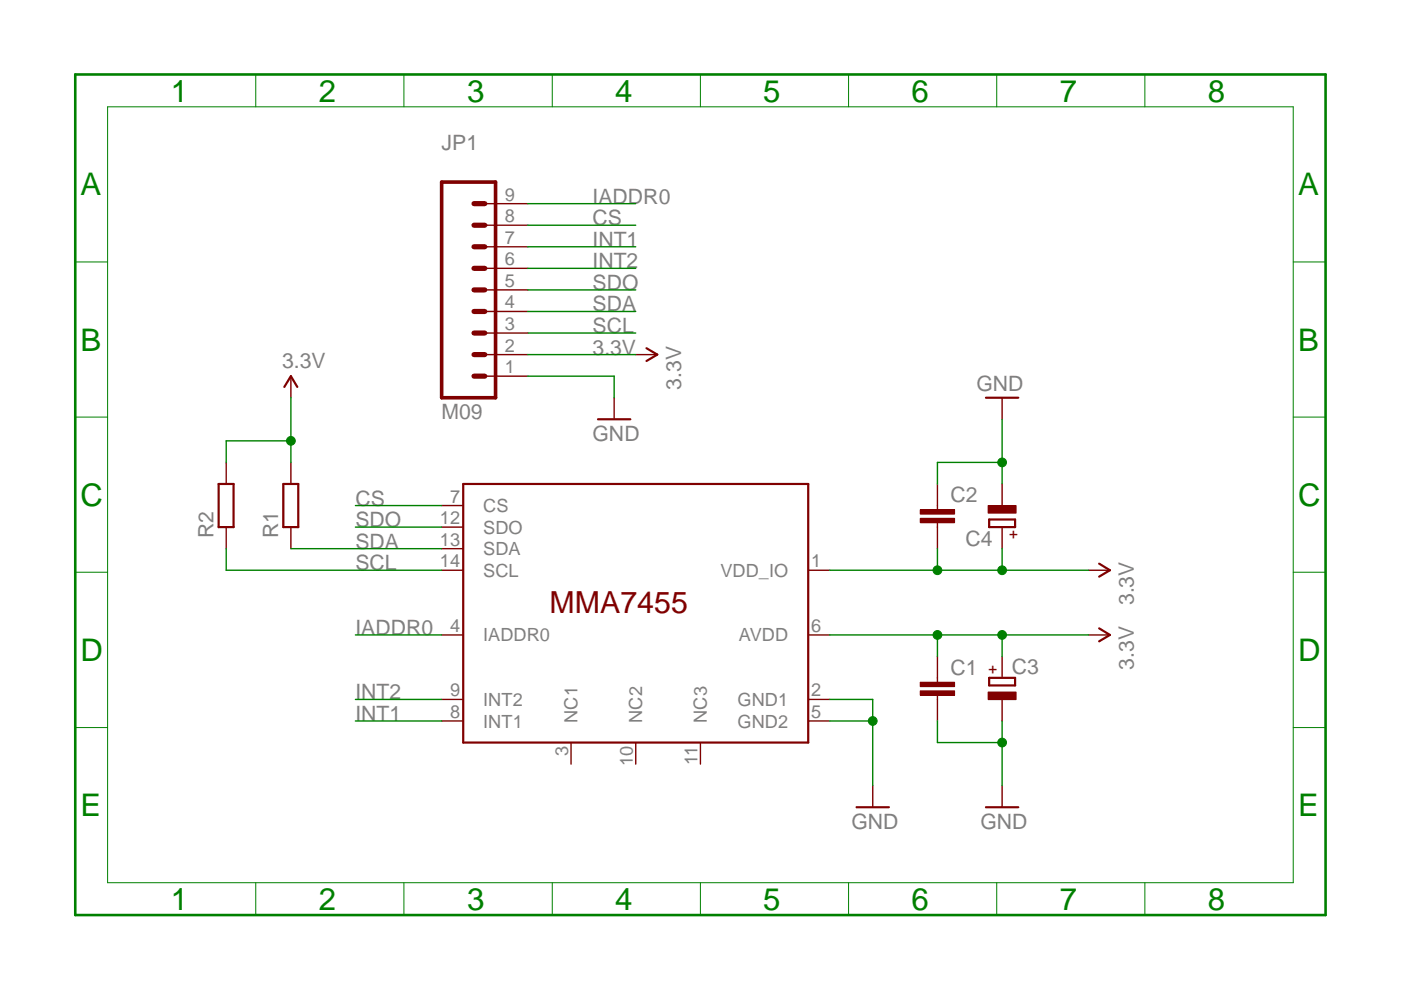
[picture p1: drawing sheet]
<svg xmlns="http://www.w3.org/2000/svg" width="297mm" height="210mm" viewBox="0 0 297 210" stroke-linecap="round" stroke-linejoin="round" font-family="sans-serif">
<path d="M126.8 88.9h6.8M98.2 102.6h73.2v54.8h-73.2zM233 119.5l2.3 1.4-2.3 1.4M181.6 171.2h6.9" fill="none" stroke="#800000" stroke-width=".47"/>
<g fill="none" stroke="#800000" stroke-width=".3">
<path d="M130.2 84.3v4.6M93.6 107.2h4.6M93.6 111.8h4.6M93.6 116.3h4.6M93.6 120.9h4.6M93.6 134.6h4.6M171.4 120.9h4.5M171.4 134.6h4.5M198.8 139.2v4.5M230.8 120.9h4.5M93.6 152.9h4.6M93.6 148.3h4.6"/>
<path d="M121.1 157.4v4.6M134.8 157.4v4.6M148.5 157.4v4.6M171.4 152.9h4.5M171.4 148.3h4.5M198.8 148.3v4.6M185 166.6v4.6"/>
</g>
<path d="M195.1 146.5h7.3v.9h-7.3z" fill-rule="evenodd" fill="#800000"/>
<path d="M195.1 146.5h7.3v.9h-7.3z" fill="none" stroke="#800000" stroke-width=".21"/>
<path d="M195.1 144.7h7.3v.9h-7.3z" fill-rule="evenodd" fill="#800000"/>
<path d="M195.1 144.7h7.3v.9h-7.3z" fill="none" stroke="#800000" stroke-width=".21"/>
<path d="M198.8 102.6v4.6M198.8 111.8v4.5M198.8 143.7v1M198.8 147.4v.9" fill="none" stroke="#800000" stroke-width=".3"/>
<path d="M195.1 109.9h7.3v.9h-7.3z" fill-rule="evenodd" fill="#800000"/>
<path d="M195.1 109.9h7.3v.9h-7.3z" fill="none" stroke="#800000" stroke-width=".21"/>
<path d="M195.1 108.1h7.3v.9h-7.3z" fill-rule="evenodd" fill="#800000"/>
<path d="M195.1 108.1h7.3v.9h-7.3z" fill="none" stroke="#800000" stroke-width=".21"/>
<path d="M212.5 84.3v4.6M198.8 107.2v.9M198.8 110.8v1M212.5 139.2v4.5M230.8 134.6h4.5M212.5 148.3v4.6M212.5 166.6v4.6" fill="none" stroke="#800000" stroke-width=".3"/>
<path d="M209 84.3h6.9M233 133.2l2.3 1.4-2.3 1.4M209.7 143.7h5.5v1.6h-5.5zM209 171.2h6.9" fill="none" stroke="#800000" stroke-width=".47"/>
<path d="M209.5 146.7h5.9v1.6h-5.9z" fill-rule="evenodd" fill="#800000"/>
<path d="M209.5 146.7h5.9v1.6h-5.9z" fill="none" stroke="#800000" stroke-width=".21"/>
<path d="M212.5 102.6v4.6M212.5 111.8v4.5" fill="none" stroke="#800000" stroke-width=".3"/>
<path d="M209.7 110.2h5.5v1.6h-5.5z" fill="none" stroke="#800000" stroke-width=".47"/>
<path d="M209.5 107.2h5.9v1.6h-5.9z" fill-rule="evenodd" fill="#800000"/>
<path d="M209.5 107.2h5.9v1.6h-5.9z" fill="none" stroke="#800000" stroke-width=".21"/>
<path d="M137.1 73.8l2.3 1.4-2.3 1.3M60.3 82l1.4-2.2 1.3 2.2M46.4 102.6h3.1v9.2h-3.1zM60.1 102.6h3.1v9.2h-3.1z" fill="none" stroke="#800000" stroke-width=".47"/>
<g fill="none" stroke="#800000" stroke-width=".3">
<path d="M102.8 56.9h9.1M102.8 52.3h9.1M102.8 47.8h9.1M102.8 43.2h9.1M61.7 79.8v4.5M102.8 75.2h9.1M102.8 79.8h9.1M102.8 70.6h9.1M102.8 66h9.1M102.8 61.5h9.1M134.8 75.2h4.6M48 98v4.6"/>
<path d="M61.7 98v4.6M48 111.8v4.5M61.7 111.8v4.5"/>
</g>
<path d="M93.6 38.6h11.5v45.7h-11.5z" fill="none" stroke="#800000" stroke-width=".76"/>
<path d="M100.5 56.9h2.3M100.5 52.3h2.3M100.5 47.8h2.3M100.5 43.2h2.3M100.5 70.6h2.3M100.5 75.2h2.3M100.5 79.8h2.3M100.5 61.5h2.3M100.5 66h2.3" fill="none" stroke="#800000" stroke-width="1.1"/>
<path d="M16 15.8h265v178.2h-265z" fill="none" stroke="#008000" stroke-width=".55"/>
<g fill="none" stroke="#008000" stroke-width=".21">
<path d="M54.2 15.8v6.8M85.6 15.8v6.8M117.1 15.8v6.8M148.5 15.8v6.8M179.9 15.8v6.8M211.3 15.8v6.8M242.7 15.8v6.8M22.8 22.6h251.4v164.6h-251.4zM16 55.5h6.8M274.2 55.5h6.8M16 88.4h6.8M274.2 88.4h6.8"/>
<path d="M16 121.3h6.8M274.2 121.3h6.8M16 154.3h6.8M274.2 154.3h6.8M54.2 187.2v6.8M85.6 187.2v6.8M117.1 187.2v6.8M148.5 187.2v6.8M179.9 187.2v6.8M211.3 187.2v6.8M242.7 187.2v6.8"/>
</g>
<path d="M175.9 152.9h9.1M175.9 148.3h9.1v18.3" fill="none" stroke="#008000" stroke-width=".3"/>
<circle cx="185" cy="152.9" r=".93" fill="#008000"/>
<circle cx="185" cy="152.9" r=".93" fill="none" stroke="#008000" stroke-width=".21"/>
<path d="M198.8 152.9v4.5h13.7M212.5 152.9v13.7" fill="none" stroke="#008000" stroke-width=".3"/>
<circle cx="212.5" cy="157.4" r=".93" fill="#008000"/>
<circle cx="212.5" cy="157.4" r=".93" fill="none" stroke="#008000" stroke-width=".21"/>
<path d="M212.5 98h-13.7v4.6M212.5 88.9v13.7" fill="none" stroke="#008000" stroke-width=".3"/>
<circle cx="212.5" cy="98" r=".93" fill="#008000"/>
<circle cx="212.5" cy="98" r=".93" fill="none" stroke="#008000" stroke-width=".21"/>
<path d="M111.9 79.8h18.3v4.5M198.8 116.3v4.6M175.9 120.9h54.9" fill="none" stroke="#008000" stroke-width=".3"/>
<circle cx="198.8" cy="120.9" r=".93" fill="#008000"/>
<circle cx="198.8" cy="120.9" r=".93" fill="none" stroke="#008000" stroke-width=".21"/>
<path d="M212.5 116.3v4.6" fill="none" stroke="#008000" stroke-width=".3"/>
<circle cx="212.5" cy="120.9" r=".93" fill="#008000"/>
<circle cx="212.5" cy="120.9" r=".93" fill="none" stroke="#008000" stroke-width=".21"/>
<path d="M175.9 134.6h54.9M198.8 134.6v4.6" fill="none" stroke="#008000" stroke-width=".3"/>
<circle cx="198.8" cy="134.6" r=".93" fill="#008000"/>
<circle cx="198.8" cy="134.6" r=".93" fill="none" stroke="#008000" stroke-width=".21"/>
<path d="M212.5 134.6v4.6" fill="none" stroke="#008000" stroke-width=".3"/>
<circle cx="212.5" cy="134.6" r=".93" fill="#008000"/>
<circle cx="212.5" cy="134.6" r=".93" fill="none" stroke="#008000" stroke-width=".21"/>
<path d="M61.7 84.3v13.7M61.7 93.5h-13.7v4.5" fill="none" stroke="#008000" stroke-width=".3"/>
<circle cx="61.7" cy="93.5" r=".93" fill="#008000"/>
<circle cx="61.7" cy="93.5" r=".93" fill="none" stroke="#008000" stroke-width=".21"/>
<g fill="none" stroke="#008000" stroke-width=".3">
<path d="M111.9 47.8h22.9M111.9 43.2h22.9M111.9 56.9h22.9M111.9 52.3h22.9M111.9 75.2h22.9M111.9 66h22.9M111.9 70.6h22.9M111.9 61.5h22.9M48 116.3v4.6h45.6M61.7 116.3h31.9M75.3 111.8h18.3M75.3 107.2h18.3"/>
<path d="M75.3 134.6h18.3M75.3 148.3h18.3M75.3 152.9h18.3"/>
</g>
<g font-size="6.6" fill="#008000">
<text x="36.2" y="21.5">1</text>
<text x="67.6" y="21.5">2</text>
<text x="99" y="21.5">3</text>
<text x="130.4" y="21.5">4</text>
<text x="161.8" y="21.5">5</text>
<text x="193.3" y="21.5">6</text>
<text x="224.7" y="21.5">7</text>
<text x="256.1" y="21.5">8</text>
<text x="17.1" y="41.4">A</text>
<text x="275.2" y="41.4">A</text>
<text x="17.1" y="74.3">B</text>
<text x="275.2" y="74.3">B</text>
<text x="17.1" y="107.2">C</text>
<text x="275.2" y="107.2">C</text>
<text x="17.1" y="140.2">D</text>
<text x="275.2" y="140.2">D</text>
<text x="17.1" y="173.1">E</text>
<text x="275.2" y="173.1">E</text>
<text x="36.2" y="193">1</text>
<text x="67.6" y="193">2</text>
<text x="99" y="193">3</text>
<text x="130.4" y="193">4</text>
<text x="161.8" y="193">5</text>
<text x="193.3" y="193">6</text>
<text x="224.7" y="193">7</text>
<text x="256.1" y="193">8</text>
</g>
<text font-size="6.4" fill="#800000" x="116.5" y="130">MMA7455</text>
<g font-size="4.5" fill="#808080">
<text x="93.6" y="31.8">JP1</text>
<text x="125.6" y="47.8">CS</text>
<text x="125.6" y="43.2">IADDR0</text>
<text x="125.6" y="52.3">INT1</text>
<text x="125.6" y="56.9">INT2</text>
<text x="125.6" y="61.5">SDO</text>
<text x="125.6" y="66">SDA</text>
<text x="125.6" y="70.6">SCL</text>
<text x="59.8" y="77.9">3.3V</text>
<text x="125.6" y="75.2">3.3V</text>
<text x="144.4" y="82.6" transform="rotate(-90 144.4 82.6)">3.3V</text>
<text x="207" y="83">GND</text>
<text x="93.6" y="88.9">M09</text>
<text x="125.6" y="93.5">GND</text>
<text x="75.4" y="107.2">CS</text>
<text x="201.5" y="106.5">C2</text>
<text x="75.4" y="111.8">SDO</text>
<text x="45.3" y="114" transform="rotate(-90 45.3 114)">R2</text>
<text x="59" y="114" transform="rotate(-90 59 114)">R1</text>
<text x="75.4" y="116.3">SDA</text>
<text x="204.7" y="115.8">C4</text>
<text x="75.4" y="120.9">SCL</text>
<text x="240.4" y="128.3" transform="rotate(-90 240.4 128.3)">3.3V</text>
<text x="75.4" y="134.6">IADDR0</text>
<text x="201.5" y="143">C1</text>
<text x="214.5" y="142.9">C3</text>
<text x="240.4" y="142" transform="rotate(-90 240.4 142)">3.3V</text>
<text x="75.4" y="148.3">INT2</text>
<text x="75.4" y="152.9">INT1</text>
<text x="180.5" y="175.7">GND</text>
<text x="207.9" y="175.7">GND</text>
</g>
<g font-size="3.9" fill="#808080">
<text x="107" y="47.1">8</text>
<text x="107" y="42.5">9</text>
<text x="107" y="51.7">7</text>
<text x="107" y="56.3">6</text>
<text x="107" y="65.4">4</text>
<text x="107" y="60.8">5</text>
<text x="107" y="70">3</text>
<text x="107" y="74.5">2</text>
<text x="107" y="79.1">1</text>
<text x="95.4" y="106.6">7</text>
<text x="93.3" y="111.1">12</text>
<text x="102.4" y="108.5">CS</text>
<text x="102.4" y="113.1">SDO</text>
<text x="93.3" y="115.7">13</text>
<text x="102.4" y="117.7">SDA</text>
<text x="93.3" y="120.3">14</text>
<text x="102.4" y="122.3">SCL</text>
<text x="152.7" y="122.3">VDD_IO</text>
<text x="172" y="120.3">1</text>
<text x="95.4" y="133.9">4</text>
<text x="102.4" y="136">IADDR0</text>
<text x="156.7" y="136">AVDD</text>
<text x="172" y="133.9">6</text>
<text x="95.4" y="147.7">9</text>
<text x="102.4" y="149.7">INT2</text>
<text x="156.4" y="149.7">GND1</text>
<text x="172" y="147.7">2</text>
<text x="95.4" y="152.2">8</text>
<text x="102.4" y="154.3">INT1</text>
<text x="122.4" y="153.2" transform="rotate(-90 122.4 153.2)">NC1</text>
<text x="136.1" y="153.2" transform="rotate(-90 136.1 153.2)">NC2</text>
<text x="149.9" y="153.2" transform="rotate(-90 149.9 153.2)">NC3</text>
<text x="156.4" y="154.3">GND2</text>
<text x="172" y="152.2">5</text>
<text x="120.4" y="160.2" transform="rotate(-90 120.4 160.2)">3</text>
<text x="134.2" y="162.4" transform="rotate(-90 134.2 162.4)">10</text>
<text x="147.9" y="162.1" transform="rotate(-90 147.9 162.1)">11</text>
</g>
<g font-size="3.2" fill="#800000">
<text x="215.8" y="114.3" transform="rotate(-90 215.8 114.3)">+</text>
<text x="211.4" y="143" transform="rotate(-90 211.4 143)">+</text>
</g>
</svg>
